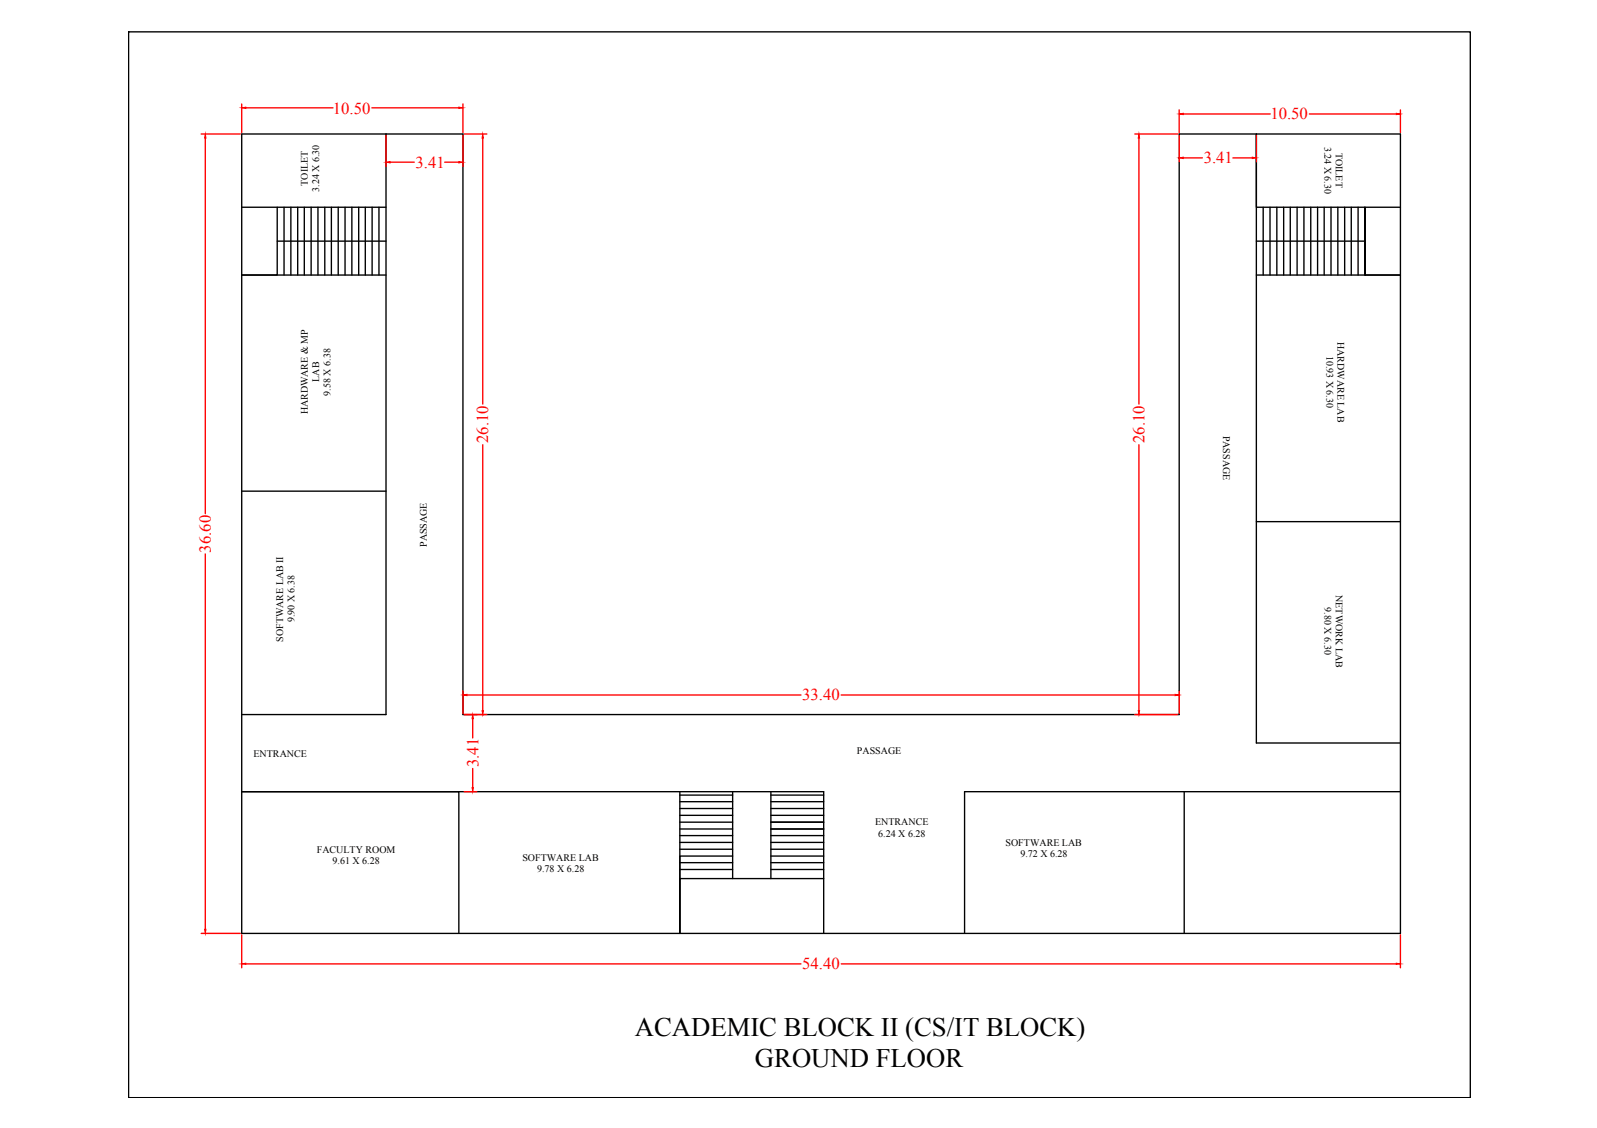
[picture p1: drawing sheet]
<svg xmlns="http://www.w3.org/2000/svg" width="297mm" height="210mm" viewBox="0 0 297 210" stroke-linecap="round" stroke-linejoin="round" font-family="sans-serif">
<!-- layer: 0 -->
<g fill="none" stroke="#000" stroke-width=".25">
<path d="M23.9 5.9h249.6v198.4h-249.6zM45 24.9h41.1v108.1h133.2v-108.1h41.2v148.8h-215.5zM45 38.6h26.8M51.6 38.6v12.6h-6.6h26.8M52.8 38.6v12.6M54.1 38.6v12.6M55.4 38.6v12.6M56.6 38.6v12.6M57.9 38.6v12.6M59.1 38.6v12.6M60.4 38.6v12.6M61.6 38.6v12.6"/>
<path d="M62.9 38.6v12.6M64.2 38.6v12.6M65.4 38.6v12.6M66.7 38.6v12.6M67.9 38.6v12.6M69.2 38.6v12.6M70.5 38.6v12.6M71.8 24.9v108.1h-26.8M235 38.6v12.6M236.2 38.6v12.6M237.5 38.6v12.6M238.8 38.6v12.6"/>
<path d="M240 38.6v12.6M241.3 38.6v12.6M242.5 38.6v12.6M243.8 38.6v12.6M245.1 38.6v12.6M246.3 38.6v12.6M247.6 38.6v12.6M248.8 38.6v12.6M250.1 38.6v12.6M251.3 38.6v12.6M252.6 38.6v12.6M260.5 38.6h-26.8v-13.7v113.4h26.8"/>
<path d="M51.6 44.9h20.2M233.7 51.2h26.8h-6.6v-12.6v12.6M233.7 44.9h20.2M45 91.4h26.8M233.7 97.1h26.8M126.4 147.3v26.4M126.4 158h9.9M126.4 156.8h9.9M126.4 155.5h9.9M126.4 154.3h9.9M126.4 153h9.9M126.4 151.7h9.9"/>
<path d="M126.4 150.5h9.9M126.4 149.2h9.9M126.4 148h9.9M136.3 159.3h-9.9v14.4M136.3 147.3v16.2M143.4 158h9.8M143.4 156.8h9.8M143.4 155.5h9.8M143.4 154.3h9.8M143.4 153h9.8M143.4 151.7h9.8M143.4 150.5h9.8"/>
<path d="M143.4 149.2h9.8M143.4 148h9.8M143.4 159.3h9.8M143.4 147.3v16.2M220.3 147.3v26.4M260.5 147.3h-81.1v26.4M85.3 173.7v-26.4h-40.3h108.2v26.4M126.4 160.5h9.9M126.4 161.8h9.9M143.4 160.5h9.8M143.4 161.8h9.8M153.2 163.5h-26.8v10.2"/>
</g>
<!-- layer: 3.05 -->
<g fill="none" stroke="#f00" stroke-width=".25">
<path d="M45 19.3v5.4M86.1 19.3v5.4M37.4 24.9h7.3M38.2 25.7v69.9M45.7 20.1h16.2M69.2 20.1h16.1M71.8 25.2v5.7M72.6 30.2h4.4M82.7 30.2h2.6M86.1 25.2v5.7M86.4 24.9h4.2M89.8 25.7v49.5"/>
<path d="M211.1 24.9h8M211.8 25.7v49.5M219.3 20.4v4.3M219.3 25.2v4.9M220.1 29.4h3.5M220.1 21.2h16.2M229.3 29.4h3.6M233.7 25.2v4.9M243.5 21.2h16.2M260.5 20.4v4.3M89.8 82.8v49.4M211.8 82.8v49.4"/>
<path d="M38.2 103.1v69.8M86.1 128.6v4.1M86.4 133h4.2M86.9 129.3h62.1M87.9 133.7v3.6M156.5 129.3h62.1M211.1 133h8M219.3 128.6v4.1M86.4 147.3h2.3M87.9 143v3.6M37.4 173.7h7.3M45 173.9v6.2"/>
<path d="M45.7 179.4h103.3M156.5 179.4h103.2M260.5 173.9v6.2"/>
</g>
<g fill="#f00" stroke="#f00" stroke-width=".19">
<path d="M71.8 30.2l.8-.1v.2z"/>
<path d="M85.3 30.1l.8 .1-.8 .1z"/>
<path d="M219.3 29.4l.8-.1v.2z"/>
<path d="M232.9 29.3l.8 .1-.8 .1z"/>
<path d="M87.9 133l.2 .7h-.3z"/>
<path d="M87.8 146.6h.3l-.2 .7z"/>
<path d="M45 179.4l.7-.2v.3z"/>
<path d="M259.7 179.2l.8 .2-.8 .1z"/>
<path d="M38.2 24.9l.1 .8h-.2z"/>
<path d="M38.1 172.9h.2l-.1 .8z"/>
<path d="M86.1 129.3l.8-.1v.3z"/>
<path d="M218.6 129.2l.7 .1-.7 .2z"/>
<path d="M89.7 132.2h.2l-.1 .8z"/>
<path d="M89.8 24.9l.1 .8h-.2z"/>
<path d="M45 20.1l.7-.2v.3z"/>
<path d="M85.3 19.9l.8 .2-.8 .1z"/>
<path d="M219.3 21.2l.8-.1v.2z"/>
<path d="M259.7 21.1l.8 .1-.8 .1z"/>
<path d="M211.8 24.9l.2 .8h-.3z"/>
<path d="M211.7 132.2h.3l-.2 .8z"/>
</g>
<g font-size="5">
<text x="118.1" y="192.9">ACADEMIC BLOCK II (CS/IT BLOCK)</text>
<text x="140.4" y="198.5">GROUND FLOOR</text>
</g>
<g font-size="3.1" fill="#f00">
<text x="61.9" y="21.1">10.50</text>
<text x="236.3" y="22.2">10.50</text>
<text x="77.3" y="31.2">3.41</text>
<text x="223.9" y="30.4">3.41</text>
<text x="90.8" y="82.4" transform="rotate(-90 90.8 82.4)">26.10</text>
<text x="212.9" y="82.4" transform="rotate(-90 212.9 82.4)">26.10</text>
<text x="39.2" y="102.8" transform="rotate(-90 39.2 102.8)">36.60</text>
<text x="149.2" y="130.3">33.40</text>
<text x="89" y="142.7" transform="rotate(-90 89 142.7)">3.41</text>
<text x="149.2" y="180.4">54.40</text>
</g>
<g font-size="1.9">
<text x="246.3" y="27.3" transform="rotate(90 246.3 27.3)">3.24 X 6.30</text>
<text x="248.5" y="28.4" transform="rotate(90 248.5 28.4)">TOILET</text>
<text x="57.3" y="34.5" transform="rotate(-90 57.3 34.5)">TOILET</text>
<text x="59.4" y="35.7" transform="rotate(-90 59.4 35.7)">3.24 X 6.30</text>
<text x="248.8" y="63.6" transform="rotate(90 248.8 63.6)">HARDWARE LAB</text>
<text x="59.4" y="71" transform="rotate(-90 59.4 71)">LAB</text>
<text x="246.7" y="66.2" transform="rotate(90 246.7 66.2)">10.93 X 6.30</text>
<text x="57.2" y="77.1" transform="rotate(-90 57.2 77.1)">HARDWARE &amp; MP</text>
<text x="61.5" y="73.6" transform="rotate(-90 61.5 73.6)">9.58 X 6.38</text>
<text x="227.5" y="81.1" transform="rotate(90 227.5 81.1)">PASSAGE</text>
<text x="79.4" y="101.8" transform="rotate(-90 79.4 101.8)">PASSAGE</text>
<text x="246.3" y="113" transform="rotate(90 246.3 113)">9.80 X 6.30</text>
<text x="248.5" y="110.7" transform="rotate(90 248.5 110.7)">NETWORK LAB</text>
<text x="52.7" y="119.4" transform="rotate(-90 52.7 119.4)">SOFTWARE LAB II</text>
<text x="54.8" y="115.8" transform="rotate(-90 54.8 115.8)">9.90 X 6.38</text>
<text x="47.2" y="140.8">ENTRANCE</text>
<text x="159.4" y="140.3">PASSAGE</text>
<text x="162.8" y="153.6">ENTRANCE</text>
<text x="163.4" y="155.7">6.24 X 6.28</text>
<text x="58.9" y="158.8">FACULTY ROOM</text>
<text x="61.8" y="160.9">9.61 X 6.28</text>
<text x="97.2" y="160.2">SOFTWARE LAB</text>
<text x="187" y="157.4">SOFTWARE LAB</text>
<text x="189.8" y="159.5">9.72 X 6.28</text>
<text x="99.9" y="162.3">9.78 X 6.28</text>
</g>
</svg>
